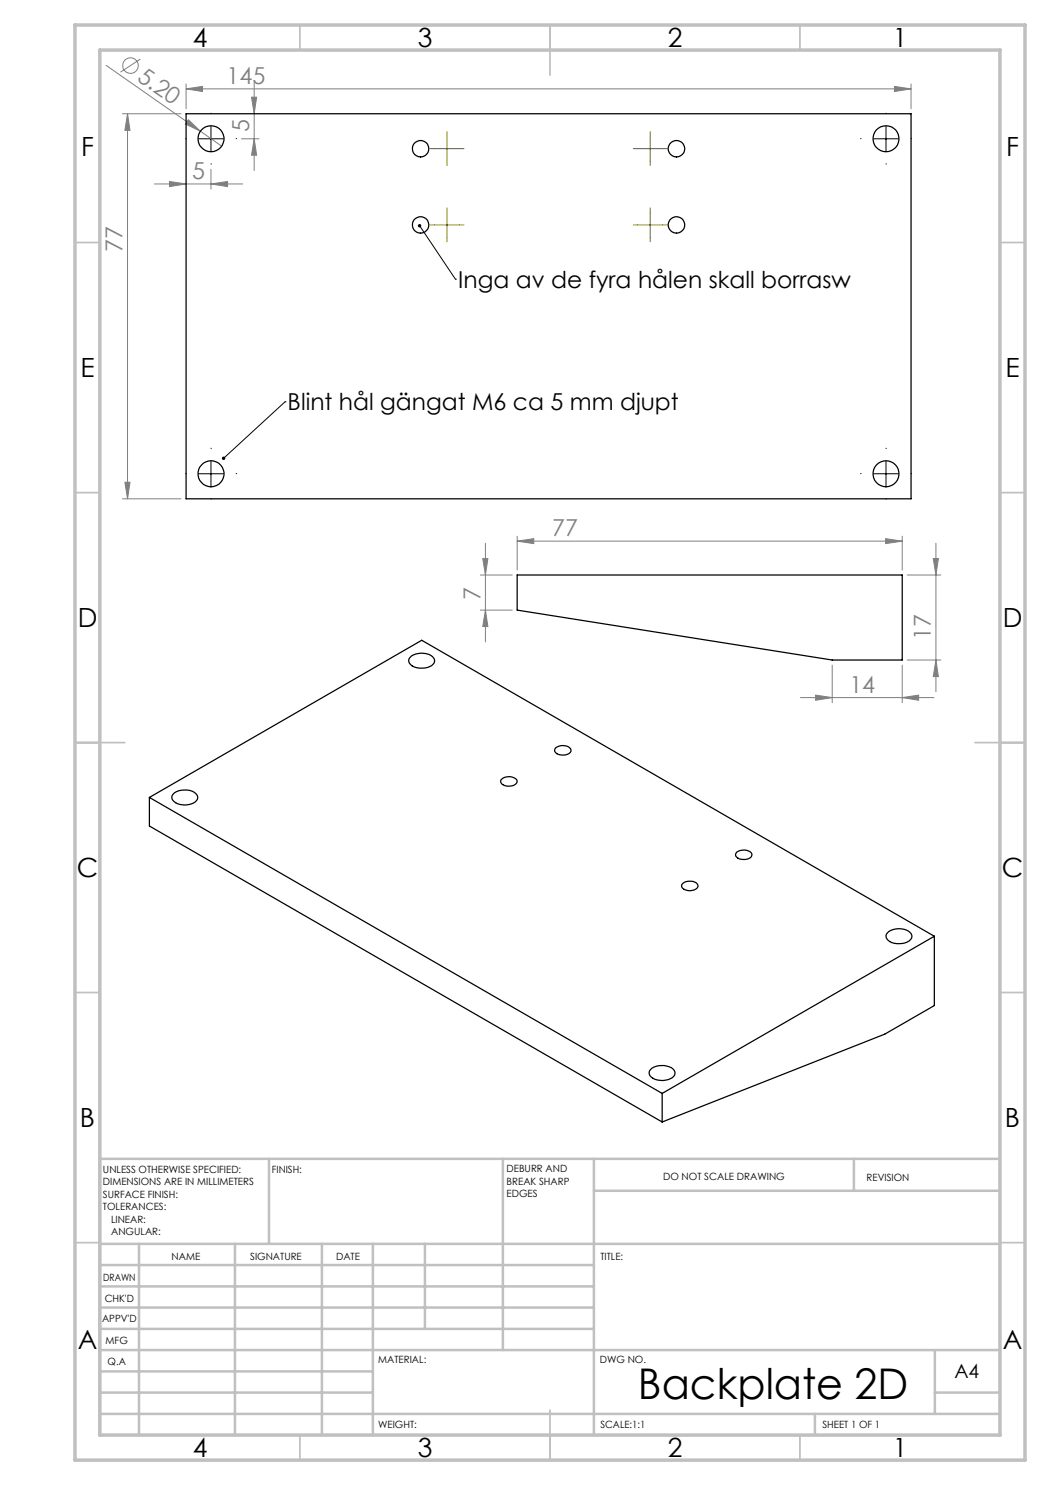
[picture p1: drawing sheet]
<svg xmlns="http://www.w3.org/2000/svg" width="210mm" height="297mm" viewBox="0 0 210 297" stroke-linecap="round" stroke-linejoin="round" font-family="sans-serif">
<g fill="none" stroke="#808080" stroke-width=".2">
<path d="M21.2 13.1l18.9 13.1M28.1 11.8l-4 2.6M37.2 17.8l3.3-.5v1zM37.2 16.8v5M37.2 17.8h145M50.3 19.4h1l-.5 3.4zM50.8 16.4v17.7M178.9 17.3l3.3 .5-3.3 .5zM182.2 16.8v5M24.5 22.8h11.7M25.5 22.8v77M25.5 22.8l.5 3.3h-1z"/>
<path d="M30.9 36.8h17.6M33.9 36.3l3.3 .5-3.3 .5zM37.7 24l2.4 2.2-3-1.4zM40.1 26.2l4.2 3M42.2 36.8l3.3-.5v1zM42.2 33.9v3.9M48.3 27.8h3.5M50.8 27.8l.5 3.2h-1zM24.5 99.8h11.7M25 96.4h1l-.5 3.4zM96.1 115h6.3M96.6 111.7h1l-.5 3.3z"/>
<path d="M97.1 108.7v19.7M103.4 108.2l3.4-.5v1zM103.4 107.2v6.8M103.4 108.2h77M177.1 107.7l3.3 .5-3.3 .5zM180.4 107.2v6.8M181.4 115h6.8M186.7 111.7h1l-.5 3.3zM187.2 108.7v29.7M96.1 122h6.3M97.1 122l.5 3.3h-1zM160.1 139.5h26.7"/>
<path d="M163.1 139l3.3 .5-3.3 .5zM166.4 133v7.5M180.4 139.5l3.3-.5v1zM180.4 133v7.5M181.4 132h6.8M187.2 132l.5 3.3h-1z"/>
<circle cx="26.1" cy="13.1" r="1.56"/>
</g>
<g fill="none" stroke="#000" stroke-width=".2" stroke-dasharray="15.2 1.3 1.3 1.3">
<path d="M37.2 27.7h-.1M42.2 22.7v-.1M42.2 32.7v.1M47.2 27.7h.1M172.2 27.7h-.1M177.2 22.7v-.1M177.2 32.7v.1M182.2 27.7h.1M37.2 94.7h-.1M42.2 89.7v-.1M42.2 99.7v.1M47.2 94.7h.1"/>
<path d="M172.2 94.7h-.1M177.2 89.7v-.1M177.2 99.7v.1M182.2 94.7h.1"/>
</g>
<path d="M39.7 27.8h5M42.2 25.3v5M174.7 27.8h5M177.2 25.3v5M83.9 45.2l7.2 10.6M91.1 55.8h.1M39.7 94.8h5M42.2 92.2v5.1M57 80.4h.1M57 80.4l-12.3 11.2M174.7 94.8h5M177.2 92.2v5.1" fill="none" stroke="#000" stroke-width=".2"/>
<g fill="none" stroke="#808000" stroke-width=".2" stroke-dasharray="15.2 1.3 1.3 1.3">
<path d="M86.9 29.7h-.9M89.4 27.2v-.9M89.4 32.2v.9M91.9 29.7h.9M127.5 29.7h-.8M130 27.2v-.9M130 32.2v.9M132.5 29.7h.9M86.9 45h-.9M89.4 42.5v-.9M89.4 47.5v.9M91.9 45h.9"/>
<path d="M127.5 45h-.8M130 42.5v-.9M130 47.5v.9M132.5 45h.9"/>
</g>
<path d="M86.9 29.7h5M89.4 27.3v4.9M127.5 29.7h5M130 27.3v4.9M86.9 45h5M89.4 42.5v5M127.5 45h5M130 42.5v5" fill="none" stroke="#808000" stroke-width=".2"/>
<g fill="none" stroke="#c0c0c0" stroke-width=".35">
<path d="M60 5v5M110 5v10M160 5v5M15 48.5h5M200 48.5h5M15 98.5h5M200 98.5h5M15 148.5h10M195 148.5h10M15 198.5h5M200 198.5h5M15 248.5h5"/>
<path d="M200 248.5h5M60 287v5M110 282v10M160 287v5"/>
</g>
<g fill="none" stroke="#c0c0c0" stroke-width=".5">
<path d="M53.8 231.8v17M100.6 231.8v38.2M118.8 231.8v55.2M118.8 238.2h81.2M170.8 231.8v6.4M200 231.8h-180v55.2M20 248.8h180M20 257.3h98.8M20 253h98.8M27.8 248.8v38.2M47 248.8v38.2M64.4 248.8v38.2"/>
<path d="M74.6 248.8v38.2M85 248.8v17M20 265.8h98.8M20 261.5h98.8M20 278.5h54.6M20 274.3h54.6M20 270h180M187 278.5h13M187 270v12.8M20 282.8h180M163 282.8v4.2"/>
</g>
<path d="M15 5h190v287h-190zM20 10h180v277h-180z" fill="none" stroke="#c0c0c0" stroke-width=".7"/>
<path d="M44.4 91.5l.1 .4 .2-.3-.2 .3a.34 .34 0 0 0 .5-.1 .34 .34 0 0 0-.1-.4 .34 .34 0 0 0-.5 .1zM83.7 44.9a.35 .35 0 0 0 0 .6 .35 .35 0 0 0 .5-.2 .35 .35 0 0 0-.4-.5l-.1 .1 .2 .3z" fill="#000"/>
<g fill="#808080">
<path d="M37.7 24l2.4 2.2-3-1.4z"/>
<path d="M178.9 17.3l3.3 .5-3.3 .5zM37.2 17.8l3.3-.5v1z"/>
<path d="M103.4 108.2l3.4-.5v1zM177.1 107.7l3.3 .5-3.3 .5zM163.1 139l3.3 .5-3.3 .5zM180.4 139.5l3.3-.5v1z"/>
<path d="M42.2 36.8l3.3-.5v1zM33.9 36.3l3.3 .5-3.3 .5z"/>
<path d="M50.8 27.8l.5 3.2h-1zM50.3 19.4h1l-.5 3.4z"/>
<path d="M25.5 22.8l.5 3.3h-1zM25 96.4h1l-.5 3.4zM96.6 111.7h1l-.5 3.3zM97.1 122l.5 3.3h-1zM186.7 111.7h1l-.5 3.3zM187.2 132l.5 3.3h-1z"/>
</g>
<g fill="none" stroke="#000" stroke-width=".25">
<path d="M37.2 22.8h145v77h-145zM103.4 115h77v17h-14l-63-10zM82.3 131.2a3.7 3.7 0 0 1 4.4 .4 1.13 1.13 0 0 1-.7 1.7 3.3 3.3 0 0 1-4.2-.9 1.06 1.06 0 0 1 .5-1.2zM29.9 159.5l102.5 59.2M29.9 159.5v5.7l102.5 59.2M29.9 159.5l54.4-31.4 102.6 59.2M34.6 158.8a3.6 3.6 0 0 1 4.8 .2 1.13 1.13 0 0 1-.8 1.7 3.3 3.3 0 0 1-4.2-1v-.6zM100.4 155.8a2.09 2.09 0 0 1 3 .4 1.36 1.36 0 0 1-1.6 1 1.48 1.48 0 0 1-1.7-1zM111.2 149.5a2.17 2.17 0 0 1 3 .5 1.29 1.29 0 0 1-1.6 1 1.41 1.41 0 0 1-1.7-1zM136.4 176.9a2.22 2.22 0 0 1 3.1-.1 .92 .92 0 0 1-1 1.3h-.9a1.03 1.03 0 0 1-1.2-1.2zM147.4 170.4a2.17 2.17 0 0 1 3 .4 1.29 1.29 0 0 1-1.6 1.1 1.41 1.41 0 0 1-1.7-1zM177.8 186.3a3.7 3.7 0 0 1 4.4 .4 1.13 1.13 0 0 1-.8 1.7 3.3 3.3 0 0 1-4.2-.9 1.06 1.06 0 0 1 .6-1.2z"/>
<path d="M186.9 187.3l-54.5 31.4M186.9 187.3v13.8l-9.9 5.7-44.6 17.6M130.4 213.6a3.7 3.7 0 0 1 4.4 .5 1.13 1.13 0 0 1-.7 1.7 3.3 3.3 0 0 1-4.2-1 1.06 1.06 0 0 1 .5-1.2zM132.4 218.7v5.7"/>
<circle cx="42.2" cy="27.7" r="2.6"/>
<circle cx="84.1" cy="29.7" r="1.65"/>
<circle cx="135.3" cy="29.7" r="1.65"/>
<circle cx="177.2" cy="27.7" r="2.6"/>
<circle cx="84.1" cy="45" r="1.65"/>
<circle cx="135.3" cy="45" r="1.65"/>
<circle cx="42.2" cy="94.8" r="2.61"/>
<circle cx="177.2" cy="94.8" r="2.61"/>
</g>
<text font-size="8.5" x="127.6" y="279.7">Backplate 2D</text>
<g font-size="5.3">
<text x="38.5" y="9.5">4</text>
<text x="83.5" y="9.5">3</text>
<text x="133.6" y="9.5">2</text>
<text x="178.6" y="9.5">1</text>
<text x="16.2" y="31.2">F</text>
<text x="201.2" y="31.2">F</text>
<text x="16.1" y="75.5">E</text>
<text x="201.1" y="75.5">E</text>
<text x="15.5" y="125.5">D</text>
<text x="200.5" y="125.5">D</text>
<text x="15.4" y="175.5">C</text>
<text x="200.4" y="175.5">C</text>
<text x="16" y="225.5">B</text>
<text x="201" y="225.5">B</text>
<text x="15.5" y="269.7">A</text>
<text x="200.5" y="269.7">A</text>
<text x="38.5" y="291.5">4</text>
<text x="83.5" y="291.5">3</text>
<text x="133.6" y="291.5">2</text>
<text x="178.6" y="291.5">1</text>
</g>
<g font-size="4.7" fill="#808080">
<text x="27.2" y="16" transform="rotate(35 27.2 16)">5.20</text>
<text x="45.3" y="16.8">145</text>
<text x="49.8" y="26.5" transform="rotate(-90 49.8 26.5)">5</text>
<text x="38.4" y="35.8">5</text>
<text x="24.5" y="50.4" transform="rotate(-90 24.5 50.4)">77</text>
<text x="110.4" y="107.2">77</text>
<text x="96.1" y="120" transform="rotate(-90 96.1 120)">7</text>
<text x="186.2" y="128" transform="rotate(-90 186.2 128)">17</text>
<text x="169.9" y="138.5">14</text>
</g>
<g font-size="4.7">
<text x="91.6" y="57.6">Inga av de fyra hålen skall borrasw</text>
<text x="57.5" y="82.1">Blint hål gängat M6 ca 5 mm djupt</text>
</g>
<text font-size="3.9" x="190.9" y="275.5">A4</text>
<g font-size="2">
<text x="20.6" y="234.6">UNLESS OTHERWISE SPECIFIED:</text>
<text x="20.6" y="237.1">DIMENSIONS ARE IN MILLIMETERS</text>
<text x="20.6" y="239.6">SURFACE FINISH:</text>
<text x="54.4" y="234.6">FINISH:</text>
<text x="101.3" y="234.5">DEBURR AND</text>
<text x="101.3" y="237">BREAK SHARP</text>
<text x="101.3" y="239.5">EDGES</text>
<text x="132.6" y="236">DO NOT SCALE DRAWING</text>
<text x="173.3" y="236.2">REVISION</text>
<text x="20.6" y="242.1">TOLERANCES:</text>
<text x="22.2" y="244.6">LINEAR:</text>
<text x="22.2" y="247.1">ANGULAR:</text>
<text x="34.3" y="252">NAME</text>
<text x="50" y="251.9">SIGNATURE</text>
<text x="67.2" y="251.9">DATE</text>
<text x="120.1" y="251.9">TITLE:</text>
<text x="20.6" y="256.1">DRAWN</text>
<text x="20.9" y="260.3">CHK'D</text>
<text x="20.4" y="264.4">APPV'D</text>
<text x="21.1" y="268.8">MFG</text>
<text x="21.5" y="273">Q.A</text>
<text x="75.6" y="272.5">MATERIAL:</text>
<text x="120" y="272.5">DWG NO.</text>
<text x="75.6" y="285.5">WEIGHT:</text>
<text x="120.1" y="285.6">SCALE:1:1</text>
<text x="164.5" y="285.6">SHEET 1 OF 1</text>
</g>
</svg>
